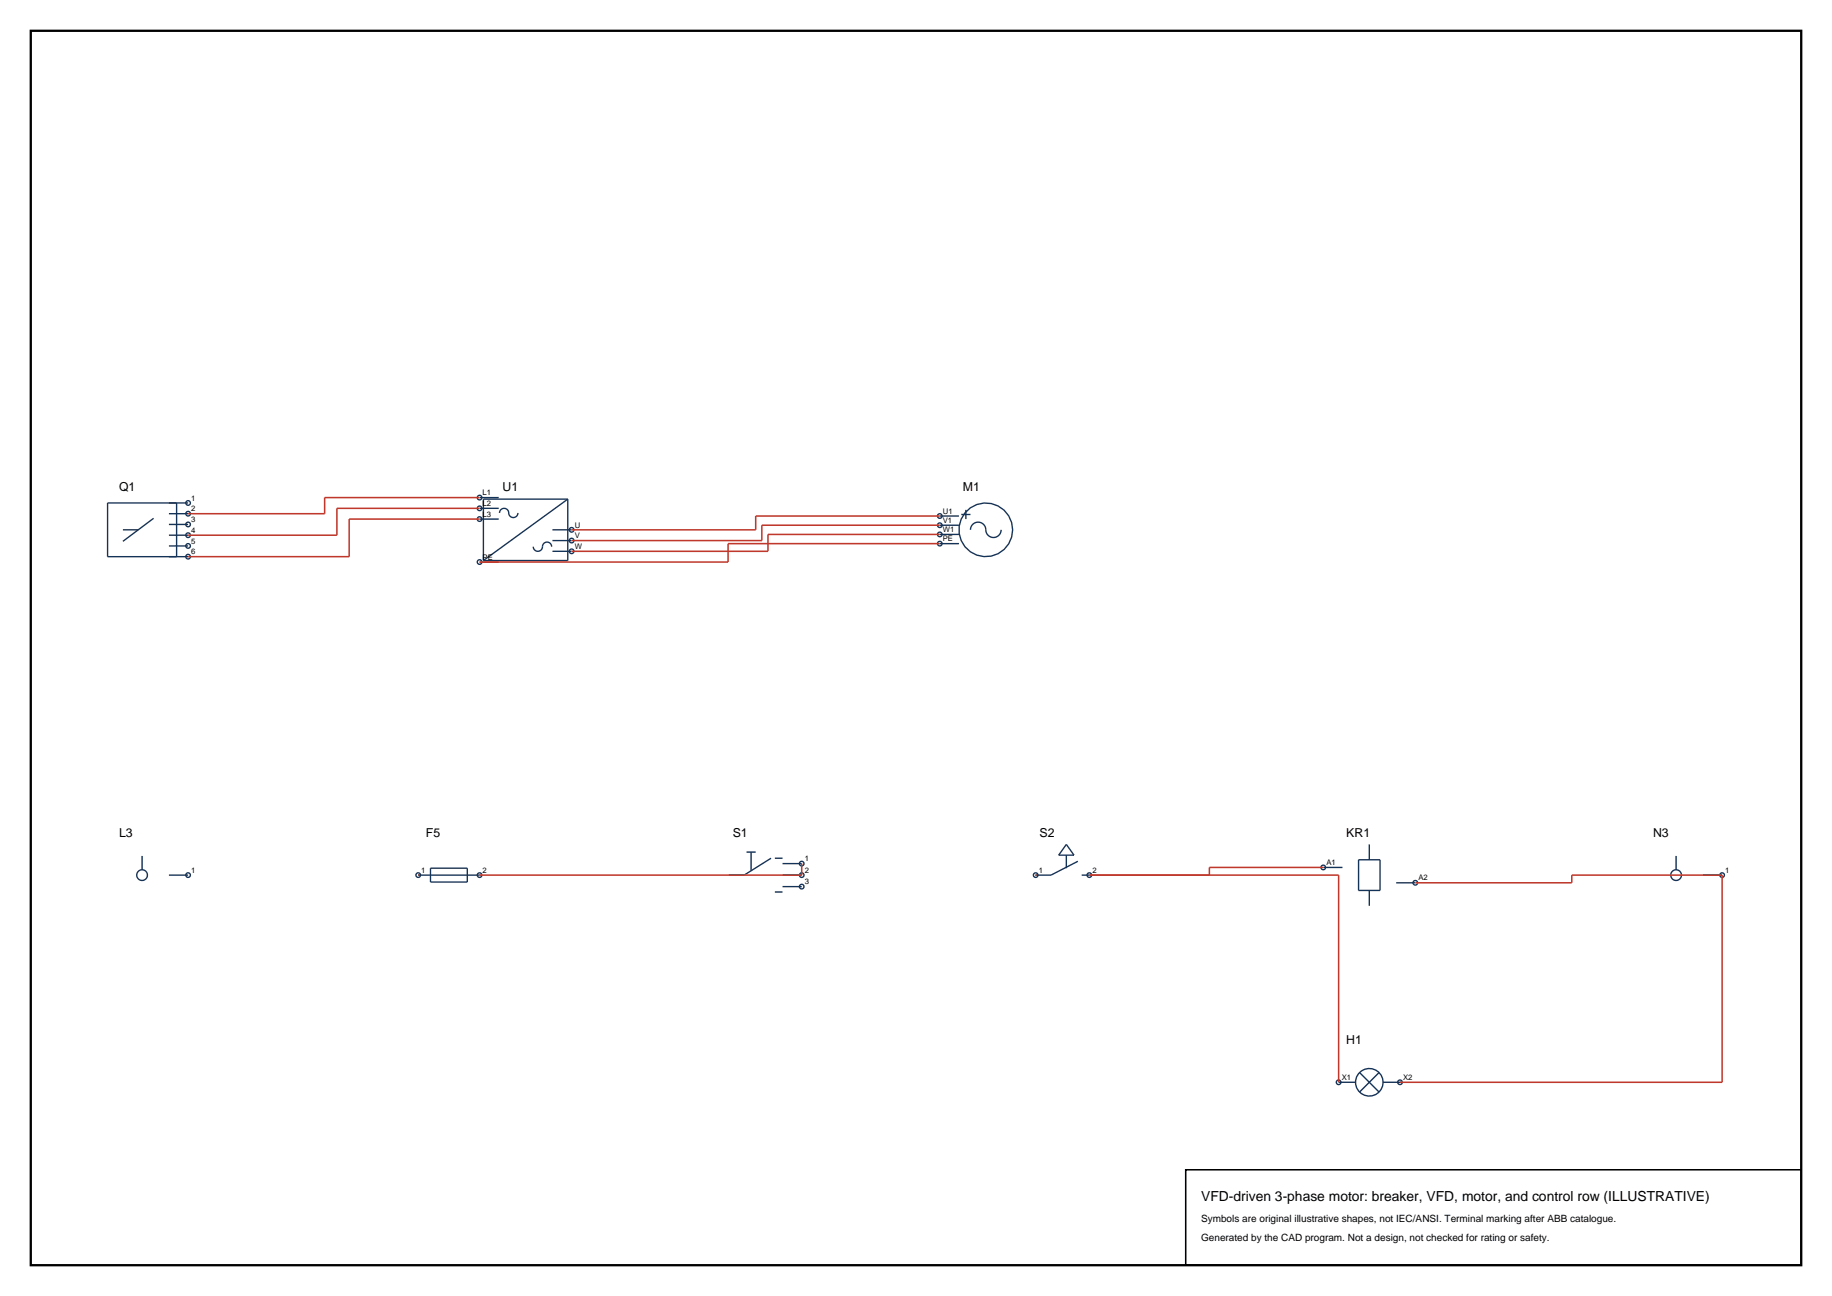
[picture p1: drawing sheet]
<svg xmlns="http://www.w3.org/2000/svg" width="420mm" height="297mm" viewBox="0 0 420 297" stroke-linecap="round" stroke-linejoin="round" font-family="sans-serif">
<path d="M7.1 7.1h405.8v282.8h-405.8z" fill="none" stroke="#000" stroke-width=".53"/>
<g fill="none" stroke="#143359" stroke-width=".32">
<path d="M35.2 118.8l-7 5.3M38.7 117.7h4.4M40.5 115.3v12.3M43.1 115.3h-18.4v12.3h18.4M109.9 114h4.4M109.9 116.5h4.4M109.9 119h4.4M114.5 117.5a1.09 1.09 0 0 1 1.3-1 1.09 1.09 0 0 1 .9 1.3 1.05 1.05 0 0 0 1.1 .8 1.05 1.05 0 0 0 .9-1.1M130.2 114.4v14.1h-19.4M130.2 114.4h-19.4v14.1M130.2 114.4l-19.4 14.1M215.5 118.3h4.3"/>
<path d="M220.4 117.9h2.1M221.4 116.8v2.2M28.2 121.4h3.5M38.7 120.2h4.4M38.7 122.7h4.4M38.7 125.1h4.4M109.9 128.8h4.4M122.3 125.3a1.09 1.09 0 0 0 1.2 1 1.09 1.09 0 0 0 .9-1.3 1.05 1.05 0 0 1 1.2-.8 1.05 1.05 0 0 1 .9 1.1M126.7 121.4h4.3M126.7 123.9h4.3M126.7 126.3h4.3M215.5 120.4h4.3"/>
<path d="M215.5 122.5h4.3M215.5 124.6h4.3M222.5 121.4a1.81 1.81 0 0 1 2-1.7 1.81 1.81 0 0 1 1.6 2.2 1.76 1.76 0 0 0 1.9 1.3 1.76 1.76 0 0 0 1.5-1.8M32.6 196.2v3.1M98.7 199h8.4v3.1h-8.4zM171.1 195.3h2.1M172.2 195.3v4.2M176.8 196.7l-6.2 3.8h-3.5M177.6 196.7h1.8M179.4 197.9h4.4M244.5 196v3M244.5 193.5l1.7 2.5h-3.5z"/>
<path d="M247.1 197.4l-6.2 3.1h-3.5M303.4 198.8h4.4M311.5 197h4.9v7.1h-4.9zM313.9 193.5v3.5M384.3 196.2v3.1M38.7 200.5h4.4M95.9 200.5h14M177.6 204.4h1.8M179.4 200.5h4.4M179.4 203.2h4.4M248 200.5h1.7M313.9 204.1v3.5"/>
<path d="M320.1 202.3h4.4M390.4 200.5h4.4M306.9 248h3.9M311.7 245.8l4.5 4.5M316.2 245.8l-4.5 4.5M317.1 248h3.9"/>
<circle cx="43.1" cy="117.7" r=".53"/>
<circle cx="43.1" cy="115.3" r=".53"/>
<circle cx="109.9" cy="116.5" r=".53"/>
<circle cx="109.9" cy="119" r=".53"/>
<circle cx="109.9" cy="114" r=".53"/>
<circle cx="215.5" cy="118.3" r=".53"/>
<circle cx="43.1" cy="127.6" r=".53"/>
<circle cx="43.1" cy="125.1" r=".53"/>
<circle cx="43.1" cy="122.6" r=".53"/>
<circle cx="43.1" cy="120.2" r=".53"/>
<circle cx="109.9" cy="128.8" r=".53"/>
<circle cx="131" cy="123.9" r=".53"/>
<circle cx="131" cy="121.4" r=".53"/>
<circle cx="131" cy="126.3" r=".53"/>
<circle cx="215.5" cy="124.6" r=".53"/>
<circle cx="215.5" cy="122.5" r=".53"/>
<circle cx="215.5" cy="120.4" r=".53"/>
<circle cx="226" cy="121.4" r="6.2"/>
<circle cx="183.8" cy="197.9" r=".53"/>
<circle cx="303.4" cy="198.8" r=".53"/>
<circle cx="32.6" cy="200.5" r="1.23"/>
<circle cx="43.1" cy="200.5" r=".53"/>
<circle cx="95.9" cy="200.5" r=".53"/>
<circle cx="109.9" cy="200.5" r=".53"/>
<circle cx="183.8" cy="200.5" r=".53"/>
<circle cx="183.8" cy="203.2" r=".53"/>
<circle cx="237.4" cy="200.5" r=".53"/>
<circle cx="249.7" cy="200.5" r=".53"/>
<circle cx="324.5" cy="202.3" r=".53"/>
<circle cx="384.3" cy="200.5" r="1.23"/>
<circle cx="394.8" cy="200.5" r=".53"/>
<circle cx="306.9" cy="248" r=".53"/>
<circle cx="313.9" cy="248" r="3.2"/>
<circle cx="321" cy="248" r=".53"/>
</g>
<path d="M109.9 114h-35.5v3.7h-31.3M109.9 116.5h-32.7v6.2h-34.1M109.9 119h-29.8v8.6h-37M215.5 118.3h-42.3v3.1h-42.2M215.5 120.4h-40.8v3.5h-43.7M215.5 122.5h-39.4v3.8h-45.1M215.5 124.6h-48.6v4.2h-57M183.8 197.9v2.6h-73.9M303.4 198.8h-26.1v1.7M249.7 200.5h57.2v47.5M324.5 202.3h35.8v-1.8h34.5v47.5h-73.8" fill="none" stroke="#bf382b" stroke-width=".35"/>
<path d="M271.8 268.1h141.1v21.8h-141.1z" fill="none" stroke="#000" stroke-width=".35"/>
<text font-size="3.2" x="275.4" y="275.1">VFD-driven 3-phase motor: breaker, VFD, motor, and control row (ILLUSTRATIVE)</text>
<g font-size="2.8">
<text x="27.3" y="112.6">Q1</text>
<text x="115.2" y="112.6">U1</text>
<text x="220.7" y="112.6">M1</text>
<text x="27.3" y="191.8">L3</text>
<text x="97.6" y="191.8">F5</text>
<text x="168" y="191.8">S1</text>
<text x="238.3" y="191.8">S2</text>
<text x="308.6" y="191.8">KR1</text>
<text x="379" y="191.8">N3</text>
<text x="308.6" y="239.2">H1</text>
</g>
<g font-size="2.3">
<text x="275.4" y="280.1">Symbols are original illustrative shapes, not IEC/ANSI. Terminal marking after ABB catalogue.</text>
<text x="275.4" y="284.3">Generated by the CAD program. Not a design, not checked for rating or safety.</text>
</g>
<g font-size="1.8">
<text x="110.6" y="113.5">L1</text>
<text x="43.8" y="114.7">1</text>
<text x="43.8" y="117.2">2</text>
<text x="43.8" y="119.7">3</text>
<text x="110.6" y="116">L2</text>
<text x="110.6" y="118.4">L3</text>
<text x="216.2" y="117.7">U1</text>
<text x="216.2" y="119.8">V1</text>
<text x="43.8" y="122.1">4</text>
<text x="43.8" y="124.6">5</text>
<text x="131.7" y="120.9">U</text>
<text x="131.7" y="123.4">V</text>
<text x="131.7" y="125.8">W</text>
<text x="216.2" y="121.9">W1</text>
<text x="216.2" y="124.1">PE</text>
<text x="43.8" y="127">6</text>
<text x="110.6" y="128.3">PE</text>
<text x="184.5" y="197.4">1</text>
<text x="43.8" y="200">1</text>
<text x="96.6" y="200">1</text>
<text x="110.6" y="200">2</text>
<text x="184.5" y="200">2</text>
<text x="184.5" y="202.7">3</text>
<text x="238.1" y="200">1</text>
<text x="250.4" y="200">2</text>
<text x="304.1" y="198.3">A1</text>
<text x="325.2" y="201.8">A2</text>
<text x="395.5" y="200">1</text>
<text x="307.6" y="247.5">X1</text>
<text x="321.7" y="247.5">X2</text>
</g>
</svg>
